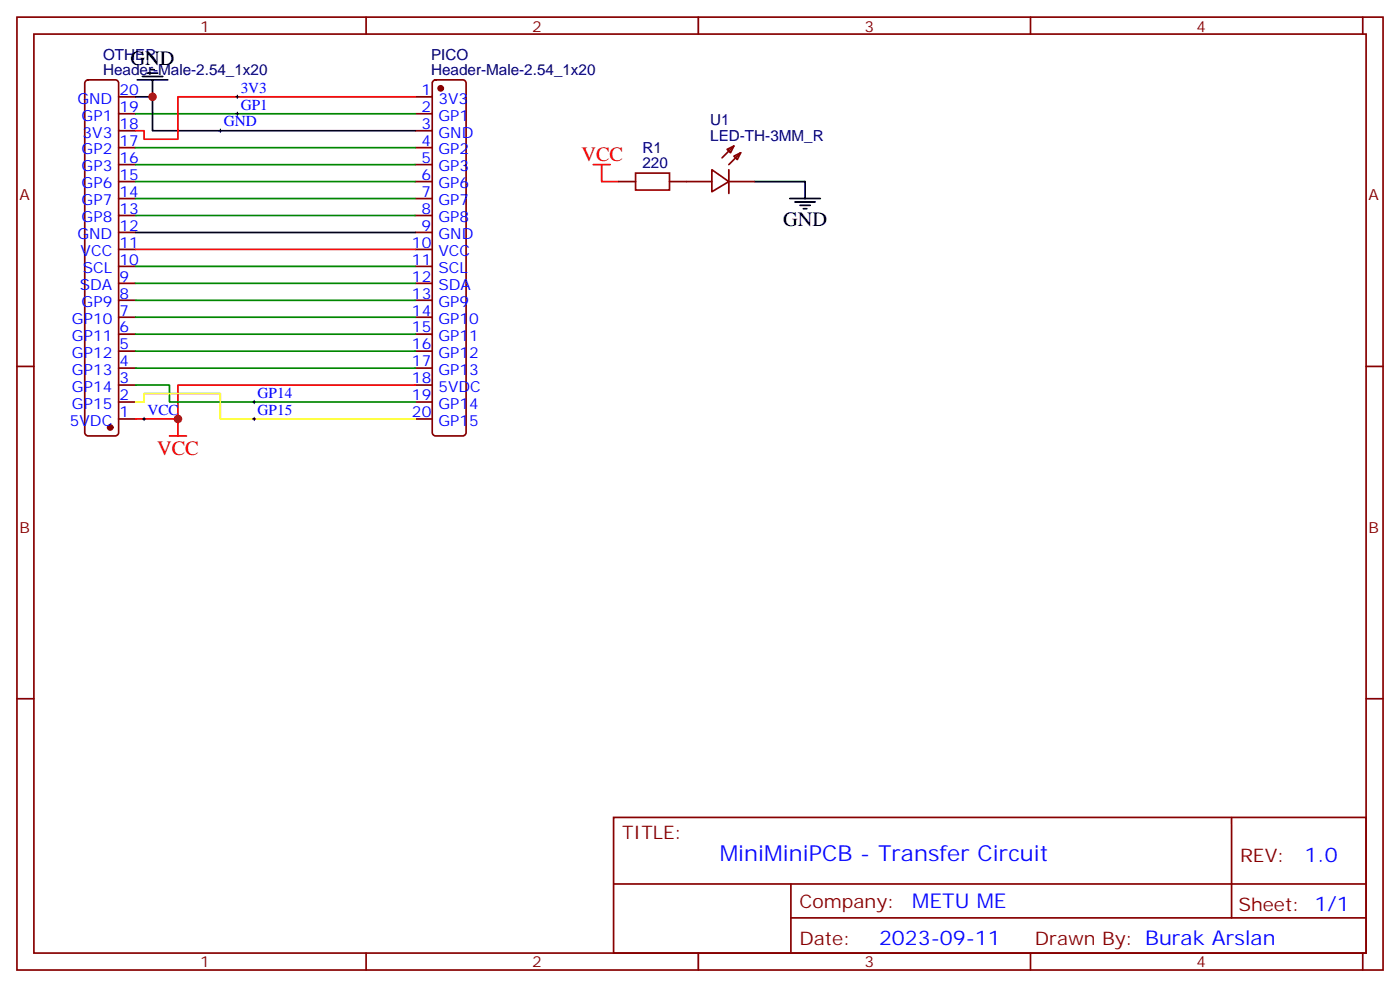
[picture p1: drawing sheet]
<svg xmlns="http://www.w3.org/2000/svg" width="291mm" height="206mm" viewBox="0 0 291 206" stroke-linecap="round" stroke-linejoin="round" font-family="sans-serif">
<g fill="none" stroke="#870000" stroke-width=".35">
<path d="M3.5 3.6h284.4v198.2h-284.4zM7.1 7.1h277.2v191.2h-277.2zM17.9 16.8l.4-.2h5.7a.71 .71 0 0 1 .7 .7v72.7a.76 .76 0 0 1-.7 .7h-5.7a.76 .76 0 0 1-.7-.7v-72.7zM76.2 3.6v3.5M90.2 16.8l.5-.2h5.6a.71 .71 0 0 1 .7 .7v72.7a.76 .76 0 0 1-.7 .7h-5.6a.76 .76 0 0 1-.7-.7v-72.7zM145.3 3.6v3.5M214.5 3.6v3.5M283.6 3.6v3.5M24.7 37.8h3.5M24.7 34.3h3.5M24.7 30.7h3.5M24.7 27.2h3.5"/>
<path d="M24.7 23.7h3.5M24.7 20.1h3.5M86.4 37.8h3.6M86.4 34.3h3.6M86.4 30.7h3.6M86.4 27.2h3.6M86.4 23.7h3.6M86.4 20.1h3.6M128.8 37.8h3.5M139.3 37.8h8.9M148.2 35.3l3.5 2.5-3.5 2.1zM151.3 31.1l1.5-.7-.8 1.4z"/>
<path d="M151.7 37.8h5.3M151.7 35.3v5M152.8 32.5l1.4-.7-.7 1.4zM152.8 30.4l-2.5 2.4M154.2 31.8l-2.5 2.5M24.7 58.9h3.5M24.7 55.4h3.5M24.7 51.9h3.5M24.7 48.4h3.5M24.7 44.8h3.5M24.7 41.3h3.5M86.4 58.9h3.6"/>
<path d="M86.4 55.4h3.6M86.4 51.9h3.6M86.4 48.4h3.6M86.4 44.8h3.6M86.4 41.3h3.6M3.5 76.2h3.6M24.7 76.6h3.5M24.7 73.1h3.5M24.7 69.5h3.5M24.7 66h3.5M24.7 62.5h3.5M86.4 76.6h3.6"/>
<path d="M86.4 73.1h3.6M86.4 69.5h3.6M86.4 66h3.6M86.4 62.5h3.6M284.3 76.2h3.6M24.7 87.2h3.5M24.7 83.6h3.5M24.7 80.1h3.5M86.4 87.2h3.6M86.4 83.6h3.6M86.4 80.1h3.6M3.5 145.4h3.6"/>
<path d="M284.3 145.4h3.6M127.7 170.1h156.6v28.2h-156.6zM256.3 170.1v20.9M76.2 198.3v3.5M127.7 183.9h156.5M145.3 198.3v3.5M164.6 191h119.6M164.6 183.9v14.1M214.5 198.3v3.5M283.6 198.3v3.5"/>
</g>
<g fill="#870000" stroke="#870000" stroke-width=".35">
<circle cx="22.9" cy="88.9" r=".53"/>
<circle cx="91.7" cy="18.4" r=".53"/>
</g>
<g fill="none" stroke="#008700" stroke-width=".35">
<path d="M28.2 23.7h58.2M28.2 30.7h58.2M28.2 34.3h58.2M28.2 37.8h58.2M28.2 41.3h58.2M28.2 44.8h58.2M28.2 55.4h58.2M28.2 58.9h58.2M28.2 62.5h58.2M28.2 66h58.2M28.2 69.5h58.2M28.2 73.1h58.2"/>
<path d="M28.2 76.6h58.2M28.2 80.1h7.1v3.5h51.1"/>
</g>
<path d="M28.6 16.6h6.3M29.6 15.9h4.3M30.7 15.2h2.1M31.4 14.5h.7M31.7 16.6v3.5M28.2 20.1h3.5v7.1h54.7M157 37.8h10.6v3.5M28.2 48.4h58.2M164.4 41.3h6.3M165.5 42h4.2M166.5 42.7h2.1M167.2 43.4h.7" fill="none" stroke="#000" stroke-width=".35"/>
<path d="M86.4 20.1h-49.4v8.9h-7v-1.8h-1.8M123.5 34.3h3.5M125.2 34.3v3.5h3.6M28.2 51.9h58.2M35.3 90.7h3.5M37 87.2v3.5M86.4 80.1h-49.4v7.1h-8.8" fill="none" stroke="#f00" stroke-width=".35"/>
<path d="M132.3 36h7v3.5h-7z" fill="none" stroke="#a10000" stroke-width=".35"/>
<path d="M28.2 83.6h1.8v-1.7h15.9v5.3h40.5" fill="none" stroke="#ff0" stroke-width=".35"/>
<path d="M49.4 19.8v.7M45.5 27.2h.7M45.9 26.8v.8M49 23.7h.7M49 20.1h.7M49.4 23.3v.7M29.6 87.2h.7M30 86.8v.7M52.6 87.2h.7M52.6 83.6h.7M52.9 83.3v.7M52.9 86.8v.7" fill="none" stroke="#000" stroke-width=".21"/>
<g fill="#c00">
<circle cx="37" cy="87.2" r=".88"/>
<circle cx="31.8" cy="20.1" r=".88"/>
</g>
<text font-size="4.6" fill="#00f" x="149.8" y="179.1">MiniMiniPCB - Transfer Circuit</text>
<g font-size="4.2">
<text x="27.2" y="13.4">GND</text>
<text x="163" y="47">GND</text>
</g>
<g font-size="4.2" fill="#f00">
<text x="121" y="33.5">VCC</text>
<text x="32.7" y="94.7">VCC</text>
</g>
<g font-size="4.2" fill="#00f">
<text x="271.5" y="179.3">1.0</text>
<text x="189.9" y="188.9">METU ME</text>
<text x="183" y="196.7">2023-09-11</text>
</g>
<g font-size="3.9" fill="#800">
<text x="129.5" y="174.7">TITLE:</text>
<text x="258.1" y="179.3">REV:</text>
<text x="166.4" y="188.9">Company:</text>
<text x="257.7" y="189.5">Sheet: 1/1</text>
<text x="166.4" y="196.5">Date:</text>
<text x="215.4" y="196.6">Drawn By: Burak Arslan</text>
</g>
<g font-size="3.2" fill="#800">
<text x="41.6" y="6.6">1</text>
<text x="110.8" y="6.6">2</text>
<text x="179.9" y="6.6">3</text>
<text x="249.1" y="6.6">4</text>
<text x="4.1" y="41.7">A</text>
<text x="284.9" y="41.7">A</text>
<text x="4.1" y="110.8">B</text>
<text x="284.9" y="110.8">B</text>
<text x="41.6" y="201.3">1</text>
<text x="110.8" y="201.3">2</text>
<text x="179.9" y="201.3">3</text>
<text x="249.1" y="201.3">4</text>
</g>
<g font-size="3.2" fill="#000080">
<text x="21.5" y="15.6">Header-Male-2.54_1x20</text>
<text x="21.5" y="12.4">OTHER</text>
<text x="89.7" y="15.6">Header-Male-2.54_1x20</text>
<text x="89.7" y="12.4">PICO</text>
<text x="147.8" y="29.3">LED-TH-3MM_R</text>
<text x="147.8" y="26.1">U1</text>
<text x="133.7" y="35">220</text>
<text x="133.7" y="31.8">R1</text>
</g>
<g font-size="3.2" fill="#00f">
<text x="16.1" y="21.6">GND</text>
<text x="24.9" y="23.3">19</text>
<text x="24.9" y="19.8">20</text>
<text x="50.1" y="22.8">GP1</text>
<text x="50.1" y="19.3">3V3</text>
<text x="87.8" y="19.8">1</text>
<text x="87.8" y="23.3">2</text>
<text x="91.3" y="21.6">3V3</text>
<text x="17" y="25.1">GP1</text>
<text x="17.2" y="28.6">3V3</text>
<text x="24.9" y="26.8">18</text>
<text x="46.6" y="26.3">GND</text>
<text x="87.8" y="26.8">3</text>
<text x="91.3" y="25.1">GP1</text>
<text x="91.3" y="28.6">GND</text>
<text x="17" y="35.7">GP3</text>
<text x="17" y="32.1">GP2</text>
<text x="24.9" y="33.9">16</text>
<text x="24.9" y="30.4">17</text>
<text x="87.8" y="30.4">4</text>
<text x="87.8" y="33.9">5</text>
<text x="91.3" y="32.1">GP2</text>
<text x="91.3" y="35.7">GP3</text>
<text x="17" y="39.2">GP6</text>
<text x="24.9" y="41">14</text>
<text x="24.9" y="37.4">15</text>
<text x="87.8" y="37.4">6</text>
<text x="87.8" y="41">7</text>
<text x="91.3" y="39.2">GP6</text>
<text x="17" y="46.2">GP8</text>
<text x="17" y="42.7">GP7</text>
<text x="24.9" y="44.5">13</text>
<text x="87.8" y="44.5">8</text>
<text x="91.3" y="42.7">GP7</text>
<text x="91.3" y="46.2">GP8</text>
<text x="16.1" y="49.8">GND</text>
<text x="16.8" y="53.3">VCC</text>
<text x="24.9" y="51.5">11</text>
<text x="24.9" y="48">12</text>
<text x="85.7" y="51.5">10</text>
<text x="87.8" y="48">9</text>
<text x="91.3" y="49.8">GND</text>
<text x="91.3" y="53.3">VCC</text>
<text x="17.2" y="56.8">SCL</text>
<text x="24.9" y="58.6">9</text>
<text x="24.9" y="55.1">10</text>
<text x="85.7" y="55.1">11</text>
<text x="85.7" y="58.6">12</text>
<text x="91.3" y="56.8">SCL</text>
<text x="16.6" y="60.4">SDA</text>
<text x="17" y="63.9">GP9</text>
<text x="24.9" y="65.7">7</text>
<text x="24.9" y="62.1">8</text>
<text x="85.7" y="62.1">13</text>
<text x="85.7" y="65.7">14</text>
<text x="91.3" y="60.4">SDA</text>
<text x="91.3" y="63.9">GP9</text>
<text x="15" y="70.9">GP11</text>
<text x="15" y="67.4">GP10</text>
<text x="24.9" y="69.2">6</text>
<text x="85.7" y="69.2">15</text>
<text x="91.3" y="67.4">GP10</text>
<text x="91.3" y="70.9">GP11</text>
<text x="15" y="78">GP13</text>
<text x="15" y="74.5">GP12</text>
<text x="24.9" y="76.2">4</text>
<text x="24.9" y="72.7">5</text>
<text x="85.7" y="72.7">16</text>
<text x="85.7" y="76.2">17</text>
<text x="91.3" y="74.5">GP12</text>
<text x="91.3" y="78">GP13</text>
<text x="15" y="81.5">GP14</text>
<text x="24.9" y="83.3">2</text>
<text x="24.9" y="79.8">3</text>
<text x="53.6" y="82.8">GP14</text>
<text x="85.7" y="79.8">18</text>
<text x="85.7" y="83.3">19</text>
<text x="91.3" y="81.5">5VDC</text>
<text x="14.5" y="88.6">5VDC</text>
<text x="15" y="85.1">GP15</text>
<text x="24.9" y="86.8">1</text>
<text x="30.7" y="86.3">VCC</text>
<text x="53.6" y="86.3">GP15</text>
<text x="85.7" y="86.8">20</text>
<text x="91.3" y="85.1">GP14</text>
<text x="91.3" y="88.6">GP15</text>
</g>
</svg>
